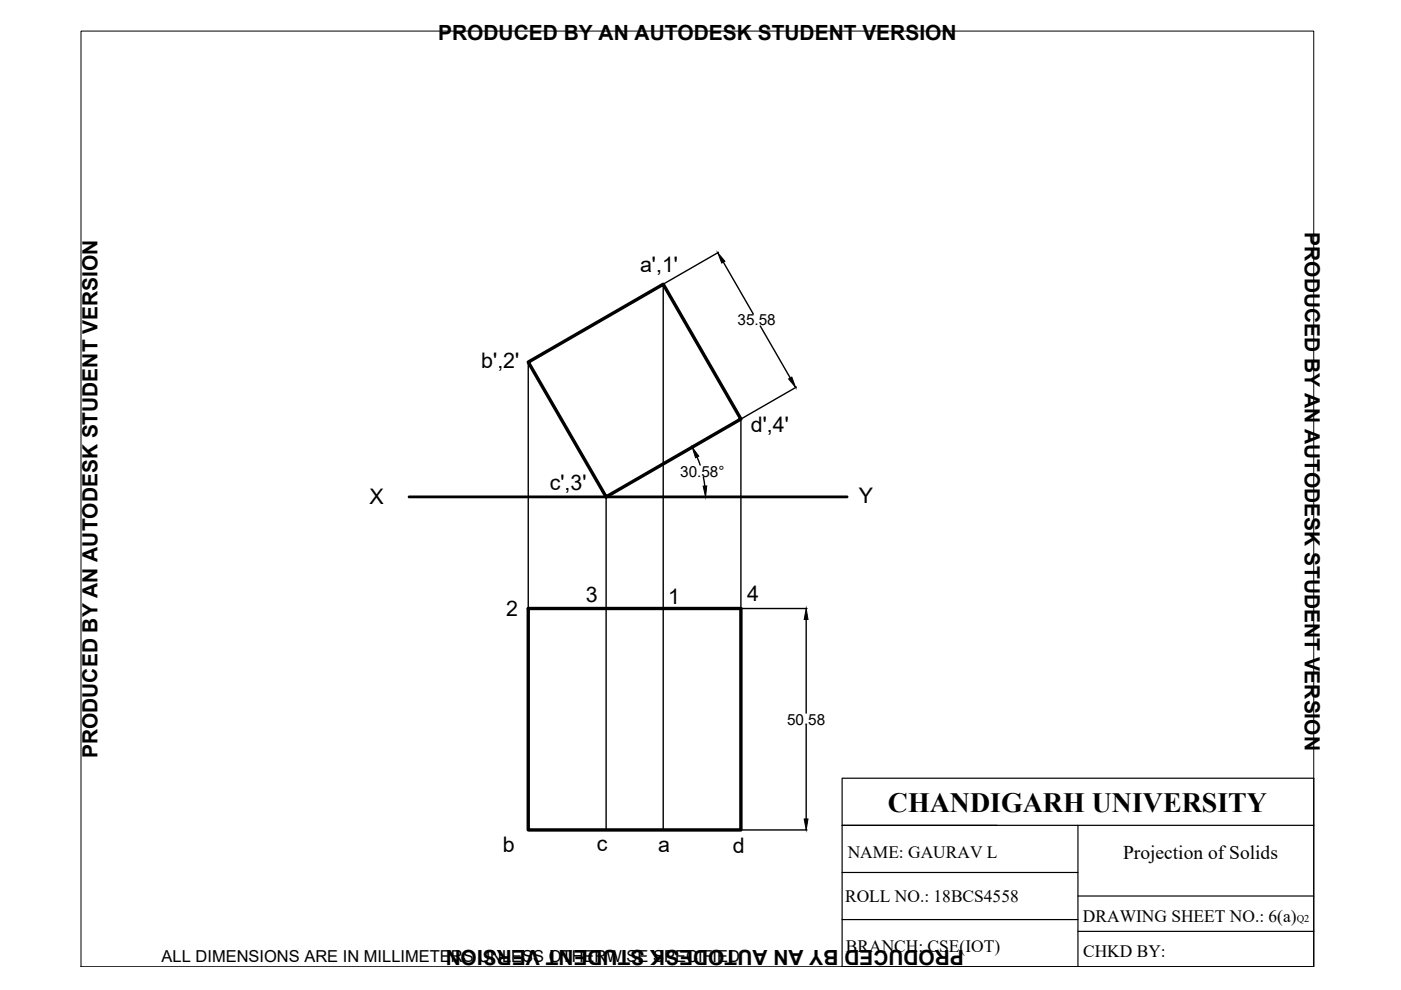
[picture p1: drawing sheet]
<svg xmlns="http://www.w3.org/2000/svg" width="297mm" height="210mm" viewBox="0 0 297 210" stroke-linecap="round" stroke-linejoin="round" font-family="sans-serif">
<!-- layer: thick continuous -->
<path d="M86.7 105.4h92.9" fill="none" stroke="#000" stroke-width=".59"/>
<path d="M112 76.8l28.6-16.5 16.5 28.5-28.6 16.6zM112 129h45.1v47h-45.1z" fill="none" stroke="#000" stroke-width=".72"/>
<g fill="none" stroke="#000" stroke-width=".3">
<path d="M152.3 53.5l-11.6 6.7M153.4 55.6l6.3 11M112 76.8v52.2M140.6 60.3v115.7M161.2 69.1l6.3 11M147.8 96.9l.6 1.7M157.1 88.8v40.2M168.9 82.1l-11.7 6.7M128.5 105.4v70.6M149.1 101.2l.3 1.8M157.2 129h13.9M170.9 131.3v19.9"/>
<path d="M170.9 153.7v19.9M157.2 176h13.9"/>
</g>
<path d="M152.2 53.6l1.5 1.8-.7 .4zM167.2 80.3l.7-.3 .8 2.2zM146.8 94.8l1.4 1.9-.7 .4zM149.1 103.1l.7-.1-.2 2.4zM170.9 129l.4 2.3h-.8zM170.5 173.6h.8l-.4 2.4z" fill="#000" stroke="#000" stroke-width=".21"/>
<path d="M17.2 6.6h261.3v198.4h-261.3z" fill="none" stroke="#000" stroke-width=".21"/>
<!-- layer: 0 -->
<path d="M178.5 165h100v40h-100zM178.5 175h100M228.5 175v30M178.5 195h50M178.5 185h50M228.5 190h50M228.5 197.5h50" fill="none" stroke="#000" stroke-width=".25"/>
<text font-size="5.9" x="188.2" y="172.2">CHANDIGARH UNIVERSITY</text>
<g font-size="4.5">
<text x="135.7" y="57.7">a',1'</text>
<text x="102.1" y="78">b',2'</text>
<text x="159.2" y="91.5">d',4'</text>
<text x="78.3" y="107">X</text>
<text x="116.6" y="103.8">c',3'</text>
<text x="182.1" y="106.6">Y</text>
<text x="107.3" y="130.7">2</text>
<text x="124.2" y="127.7">3</text>
<text x="141.6" y="128">1</text>
<text x="158.4" y="127.3">4</text>
<text x="106.6" y="180.7">b</text>
<text x="126.6" y="180.5">c</text>
<text x="139.5" y="180.7">a</text>
<text x="155.3" y="180.9">d</text>
</g>
<g font-size="4.4">
<text x="92.9" y="8.5">PRODUCED BY AN AUTODESK STUDENT VERSION</text>
<text x="276.6" y="49.3" transform="rotate(90 276.6 49.3)">PRODUCED BY AN AUTODESK STUDENT VERSION</text>
<text x="20.6" y="160.7" transform="rotate(-90 20.6 160.7)">PRODUCED BY AN AUTODESK STUDENT VERSION</text>
<text x="204.4" y="201.5" transform="rotate(180 204.4 201.5)">PRODUCED BY AN AUTODESK STUDENT VERSION</text>
</g>
<text font-size="4.1" x="238.1" y="182.1">Projection of Solids</text>
<g font-size="3.7">
<text x="179.7" y="182">NAME: GAURAV L</text>
<text x="179.2" y="191.2">ROLL NO.: 18BCS4558</text>
<text x="229.6" y="195.5">DRAWING SHEET NO.: 6(a)</text>
<text x="179.4" y="201.9">BRANCH: CSE(IOT)</text>
<text x="229.6" y="202.8">CHKD BY:</text>
</g>
<text font-size="3.5" x="34.3" y="203.9">ALL DIMENSIONS ARE IN MILLIMETERS UNLESS OTHERWISE SPECIFIED</text>
<g font-size="3.2">
<text x="156.4" y="69">35.58</text>
<text x="144.2" y="101">30.58°</text>
<text x="166.9" y="153.6">50.58</text>
</g>
<text font-size="2.2" x="274.9" y="195.5">Q2</text>
</svg>
